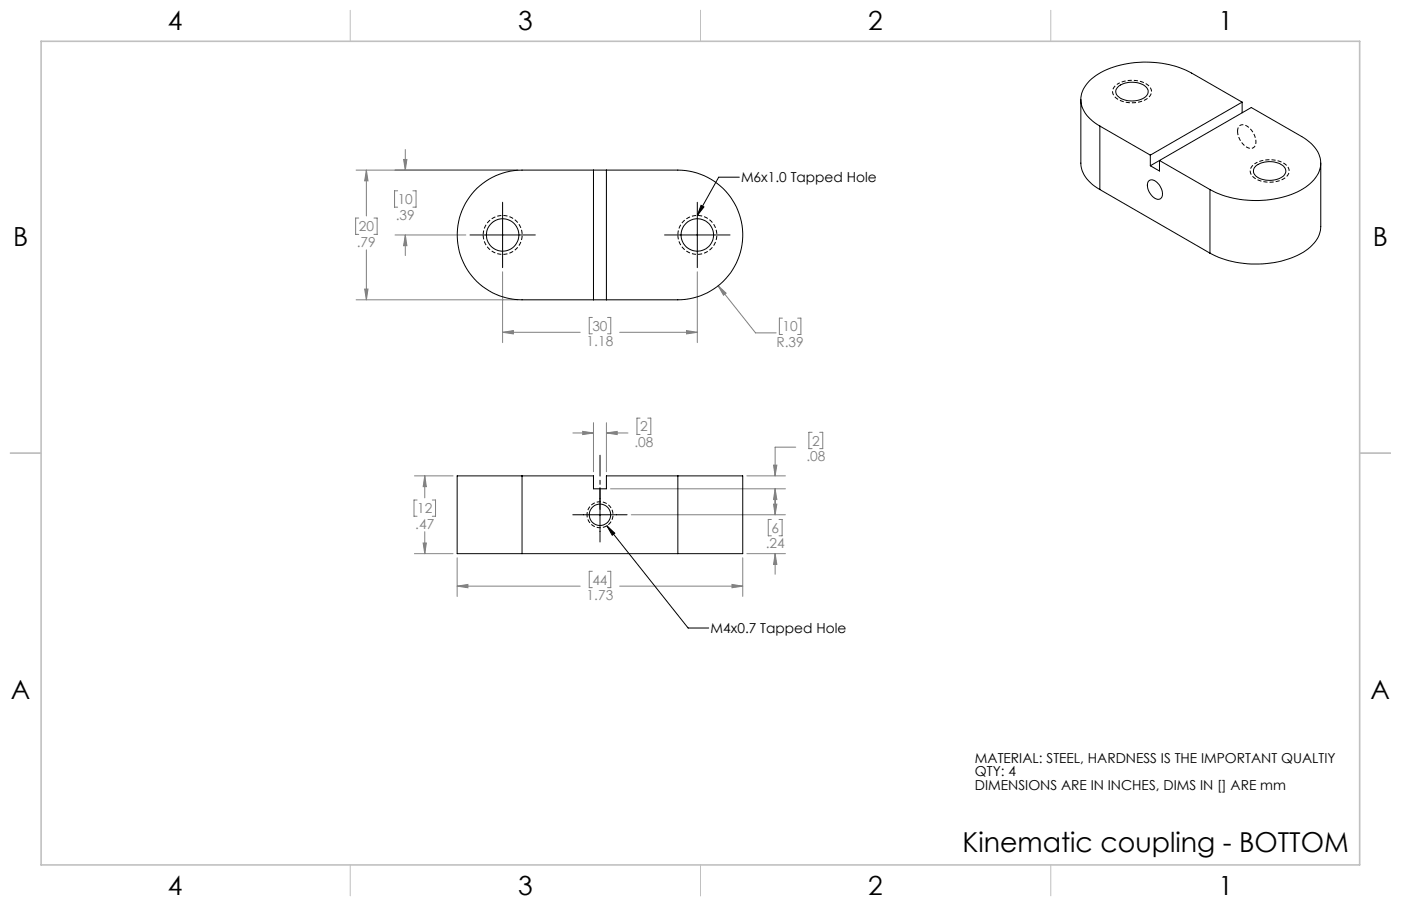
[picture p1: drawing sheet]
<svg xmlns="http://www.w3.org/2000/svg" width="432mm" height="279mm" viewBox="0 0 432 279" stroke-linecap="round" stroke-linejoin="round" font-family="sans-serif">
<g fill="none" stroke="#808080" stroke-width=".31">
<path d="M109.7 52.5h49.9M112.9 52.5l.5 3.3h-1zM112.9 52.5v14.1M122.6 58.8h-1v5.1h1M124.4 49.2h1l-.5 3.3zM124.9 46.1v6.4M127.2 58.8h1v5.1h-1M110.6 67.2h-1v5.1h1M112.9 77v15.5M115.3 67.2h.9v5.1h-.9M121.7 72.5h21.9M124.9 72.5l.5 3.3h-1z"/>
<path d="M124.9 72.5v6.3M109.7 92.5h49.9M112.4 89.1h1l-.5 3.4zM154.9 83.8v21.9M182.6 97.9h-1v5h1M187.3 97.9h.9v5h-.9M214.9 83.8v21.9M221.3 88.1l11.6 14.6h6.3M221.3 88.1l2.5 2.3-.8 .7zM241.2 98.1h-1v5.1h1M245.9 98.1h.9v5.1h-.9M154.9 102.5l3.3-.5v1z"/>
<path d="M154.9 102.5h23.9M191 102.5h23.9M211.6 102l3.3 .5-3.3 .5zM176.6 133.5h6.3M179.6 133l3.3 .5-3.3 .5zM182.9 130.4v15.1M186.9 130.4v15.1M186.9 133.5h6.6M186.9 133.5l3.3-.5v1zM197.3 128.9h-1v5.1h1M199.6 128.9h1v5.1h-1M245.3 137.9h-6.4v8.9"/>
<path d="M250.3 133.3h-1v5.1h1M252.6 133.3h1v5.1h-1M127.7 146.8h11.9M128.6 154.2h-1v5h1M130.9 146.8l.5 3.3h-1zM130.9 146.8v6.7M133.2 154.2h1v5h-1M188.2 150.7h53.9M194.6 158.7h47.5M230.2 146.8h11.9M238.4 143.4h1l-.5 3.4zM238.4 155.5h1l-.5 3.2z"/>
<path d="M238.9 150.7v8M238.9 150.7l.5 3.4h-1zM127.7 170.7h11.9M130.4 167.5h1l-.5 3.2zM130.9 164v6.7M140.9 172v11.9M182.6 176.2h-1v5h1M187.3 176.2h.9v5h-.9M228.9 172v11.9M230.2 170.7h11.9M237.7 160.2h-.9v5h.9M238.9 170.7v6.4"/>
<path d="M238.9 170.7l.5 3.4h-1zM240.1 160.2h1v5h-1M140.9 180.8h37.9M140.9 180.8l3.3-.6v1.1zM191 180.8h37.9M225.6 180.2l3.3 .6-3.3 .5z"/>
</g>
<path d="M180.9 158.7a4 4 0 0 0 5.9 3.6 4 4 0 0 0 .3-6.9 4 4 0 0 0-6.2 3.1v.2" fill="none" stroke="#000" stroke-width=".31" stroke-dasharray="1.3 .6" stroke-dashoffset=".5" stroke-linecap="butt"/>
<path d="M148.9 72.4a6 6 0 0 1 8.9-5.2 6 6 0 0 1 .3 10.3 6 6 0 0 1-9.2-4.7v-.4M208.9 72.4a6 6 0 0 1 8.9-5.2 6 6 0 0 1 .3 10.3 6 6 0 0 1-9.2-4.7v-.4" fill="none" stroke="#000" stroke-width=".31" stroke-dasharray="1.3 .6" stroke-dashoffset="-.1" stroke-linecap="butt"/>
<path d="M344.7 25.8a8.5 8.5 0 0 1 9.8 1.2 2.71 2.71 0 0 1-1.9 3.9 8.4 8.4 0 0 1-9.3-1.4 2.52 2.52 0 0 1 1.4-3.7M387.1 50.3a8.5 8.5 0 0 1 9.8 1.1 2.71 2.71 0 0 1-1.9 4 8.4 8.4 0 0 1-9.2-1.4 2.52 2.52 0 0 1 1.3-3.7" fill="none" stroke="#000" stroke-width=".31" stroke-dasharray="1.3 .6" stroke-dashoffset=".7" stroke-linecap="butt"/>
<path d="M381.4 40.5a5.5 5.5 0 0 0 4.2 5.3 2.2 2.2 0 0 0 1.3-3.3 4.7 4.7 0 0 0-4.3-4l-.9 .8-.3 1.2" fill="none" stroke="#000" stroke-width=".31" stroke-dasharray="1.3 .6" stroke-dashoffset=".1" stroke-linecap="butt"/>
<path d="M227.9 54.6h-6.4l-6.6 11.9M144.9 72.5h20.1M154.9 62.4v20.2M204.8 72.5h20.2M214.9 62.4v20.2M216.1 63.3l.9 .5-2.1 2.7zM176.5 158.8h16.8M184.9 150.4v16.7M187 162.1l2.5 2.3-.8 .7zM187 162.1l25.1 31.6h6.3" fill="none" stroke="#000" stroke-width=".31"/>
<path d="M184.9 157.1v-16.7" fill="none" stroke="#000" stroke-width=".31" stroke-dasharray="15.2 1.3 1.3 1.3" stroke-dashoffset="8.8"/>
<path d="M108 3.2v9.5M215.9 3.2v9.5M323.8 3.2v9.5M3.1 139.7h9.6M419.1 139.7h9.5M108 266.7v9.6M215.9 266.7v9.6M323.8 266.7v9.6" fill="none" stroke="#c0c0c0" stroke-width=".31"/>
<path d="M12.7 12.7h406.4v254h-406.4z" fill="none" stroke="#c0c0c0" stroke-width=".5"/>
<path d="M238.9 150.7l.5 3.4h-1zM238.4 143.4h1l-.5 3.4zM186.9 133.5l3.3-.5v1zM179.6 133l3.3 .5-3.3 .5zM238.4 155.5h1l-.5 3.2zM238.9 170.7l.5 3.4h-1zM130.9 146.8l.5 3.3h-1zM130.4 167.5h1l-.5 3.2zM225.6 180.2l3.3 .6-3.3 .5zM140.9 180.8l3.3-.6v1.1zM154.9 102.5l3.3-.5v1zM211.6 102l3.3 .5-3.3 .5zM124.9 72.5l.5 3.3h-1zM124.4 49.2h1l-.5 3.3zM112.9 52.5l.5 3.3h-1zM112.4 89.1h1l-.5 3.4zM221.3 88.1l1.7 3 .8-.7z" fill="#808080"/>
<path d="M187 162.1l2.5 2.3-.8 .7zM216.1 63.3l.9 .5-2.1 2.7z" fill="#000"/>
<g fill="none" stroke="#000" stroke-width=".31">
<path d="M333.1 30.7v19.6a9.8 9.8 0 0 0 5.9 8.2M339 38.9l15.5 8.9M339 38.9v19.6M344.6 26.7a7 7 0 0 1 9 .6 2.34 2.34 0 0 1-1.9 3.3 6.7 6.7 0 0 1-7.6-1.5l-.1-1.4zM382.8 31.5l-15.5-9a30.8 30.8 0 0 0-29.5 .8 8.5 8.5 0 0 0-4.3 9.6 11.6 11.6 0 0 0 5.5 6M382.8 31.5l-28.3 16.3M382.8 31.5v3.3M147 58.1a20.1 20.1 0 0 1 13.9-5.6h48a20 20 0 0 1 20 20 20 20 0 0 1-20 20h-48a20 20 0 0 1-18.5-12.5 20 20 0 0 1 4.6-21.9zM182.9 52.5v40M186.9 52.5v40M339 58.5l33.9 19.6M354 55.8a2.08 2.08 0 0 1 3 .9 3.6 3.6 0 0 1 .8 4.5 2.25 2.25 0 0 1-3-1.2 3.8 3.8 0 0 1-.8-4.2z"/>
<path d="M354.5 47.8v3.3M357.4 49.5l28.3-16.3 15.5 8.9a10.3 10.3 0 0 1 5.9 8 10.2 10.2 0 0 1-6.3 8.6 31.4 31.4 0 0 1-27.9-.2M357.4 49.5l15.5 9M357.4 49.5v3.2l-2.9-1.6M357.4 49.5l-2.9 1.6M372.9 58.5v19.6M387 51.2a7 7 0 0 1 9 .6 2.36 2.36 0 0 1-1.8 3.3 7 7 0 0 1-7.5-1.2 1.9 1.9 0 0 1 .3-2.7zM407.1 50.3v19.6a10.2 10.2 0 0 1-6.3 8.4 31.5 31.5 0 0 1-27.9-.2M160.9 146.8h-20v23.9h20M160.9 146.8v23.9M160.9 146.8h22v3.9h4v-3.9h22M208.9 146.8h20v23.9h-20"/>
<path d="M208.9 146.8v23.9M160.9 170.7h48"/>
<circle cx="154.9" cy="72.5" r="5"/>
<circle cx="214.9" cy="72.5" r="5"/>
<circle cx="184.9" cy="158.8" r="3.3"/>
</g>
<text font-size="8.5" x="296.7" y="262.7">Kinematic coupling - BOTTOM</text>
<g font-size="8.1">
<text x="51.7" y="9.3">4</text>
<text x="159.7" y="9.3">3</text>
<text x="267.6" y="9.3">2</text>
<text x="375.6" y="9.3">1</text>
<text x="4" y="76">B</text>
<text x="423.1" y="76">B</text>
<text x="3.3" y="215.7">A</text>
<text x="422.4" y="215.7">A</text>
<text x="51.7" y="276">4</text>
<text x="159.7" y="276">3</text>
<text x="267.6" y="276">2</text>
<text x="375.6" y="276">1</text>
</g>
<g font-size="4.2">
<text x="228.4" y="56.2">M6x1.0 Tapped Hole</text>
<text x="219" y="195.3">M4x0.7 Tapped Hole</text>
<text x="300.5" y="235.2">MATERIAL: STEEL, HARDNESS IS THE IMPORTANT QUALTIY</text>
<text x="300.5" y="239.3">QTY: 4</text>
<text x="300.5" y="243.5">DIMENSIONS ARE IN INCHES, DIMS IN [] ARE mm</text>
</g>
<g font-size="4.2" fill="#808080">
<text x="122.6" y="63">10</text>
<text x="110.6" y="71.4">20</text>
<text x="122" y="67.7">.39</text>
<text x="110" y="76.1">.79</text>
<text x="182.6" y="102">30</text>
<text x="180.8" y="106.7">1.18</text>
<text x="239.3" y="107">R.39</text>
<text x="241.2" y="102.2">10</text>
<text x="195.5" y="137.8">.08</text>
<text x="197.3" y="133.1">2</text>
<text x="250.3" y="137.4">2</text>
<text x="248.5" y="142.2">.08</text>
<text x="128.6" y="158.3">12</text>
<text x="128" y="163">.47</text>
<text x="237.8" y="164.3">6</text>
<text x="236" y="169">.24</text>
<text x="180.8" y="185">1.73</text>
<text x="182.6" y="180.3">44</text>
</g>
</svg>
